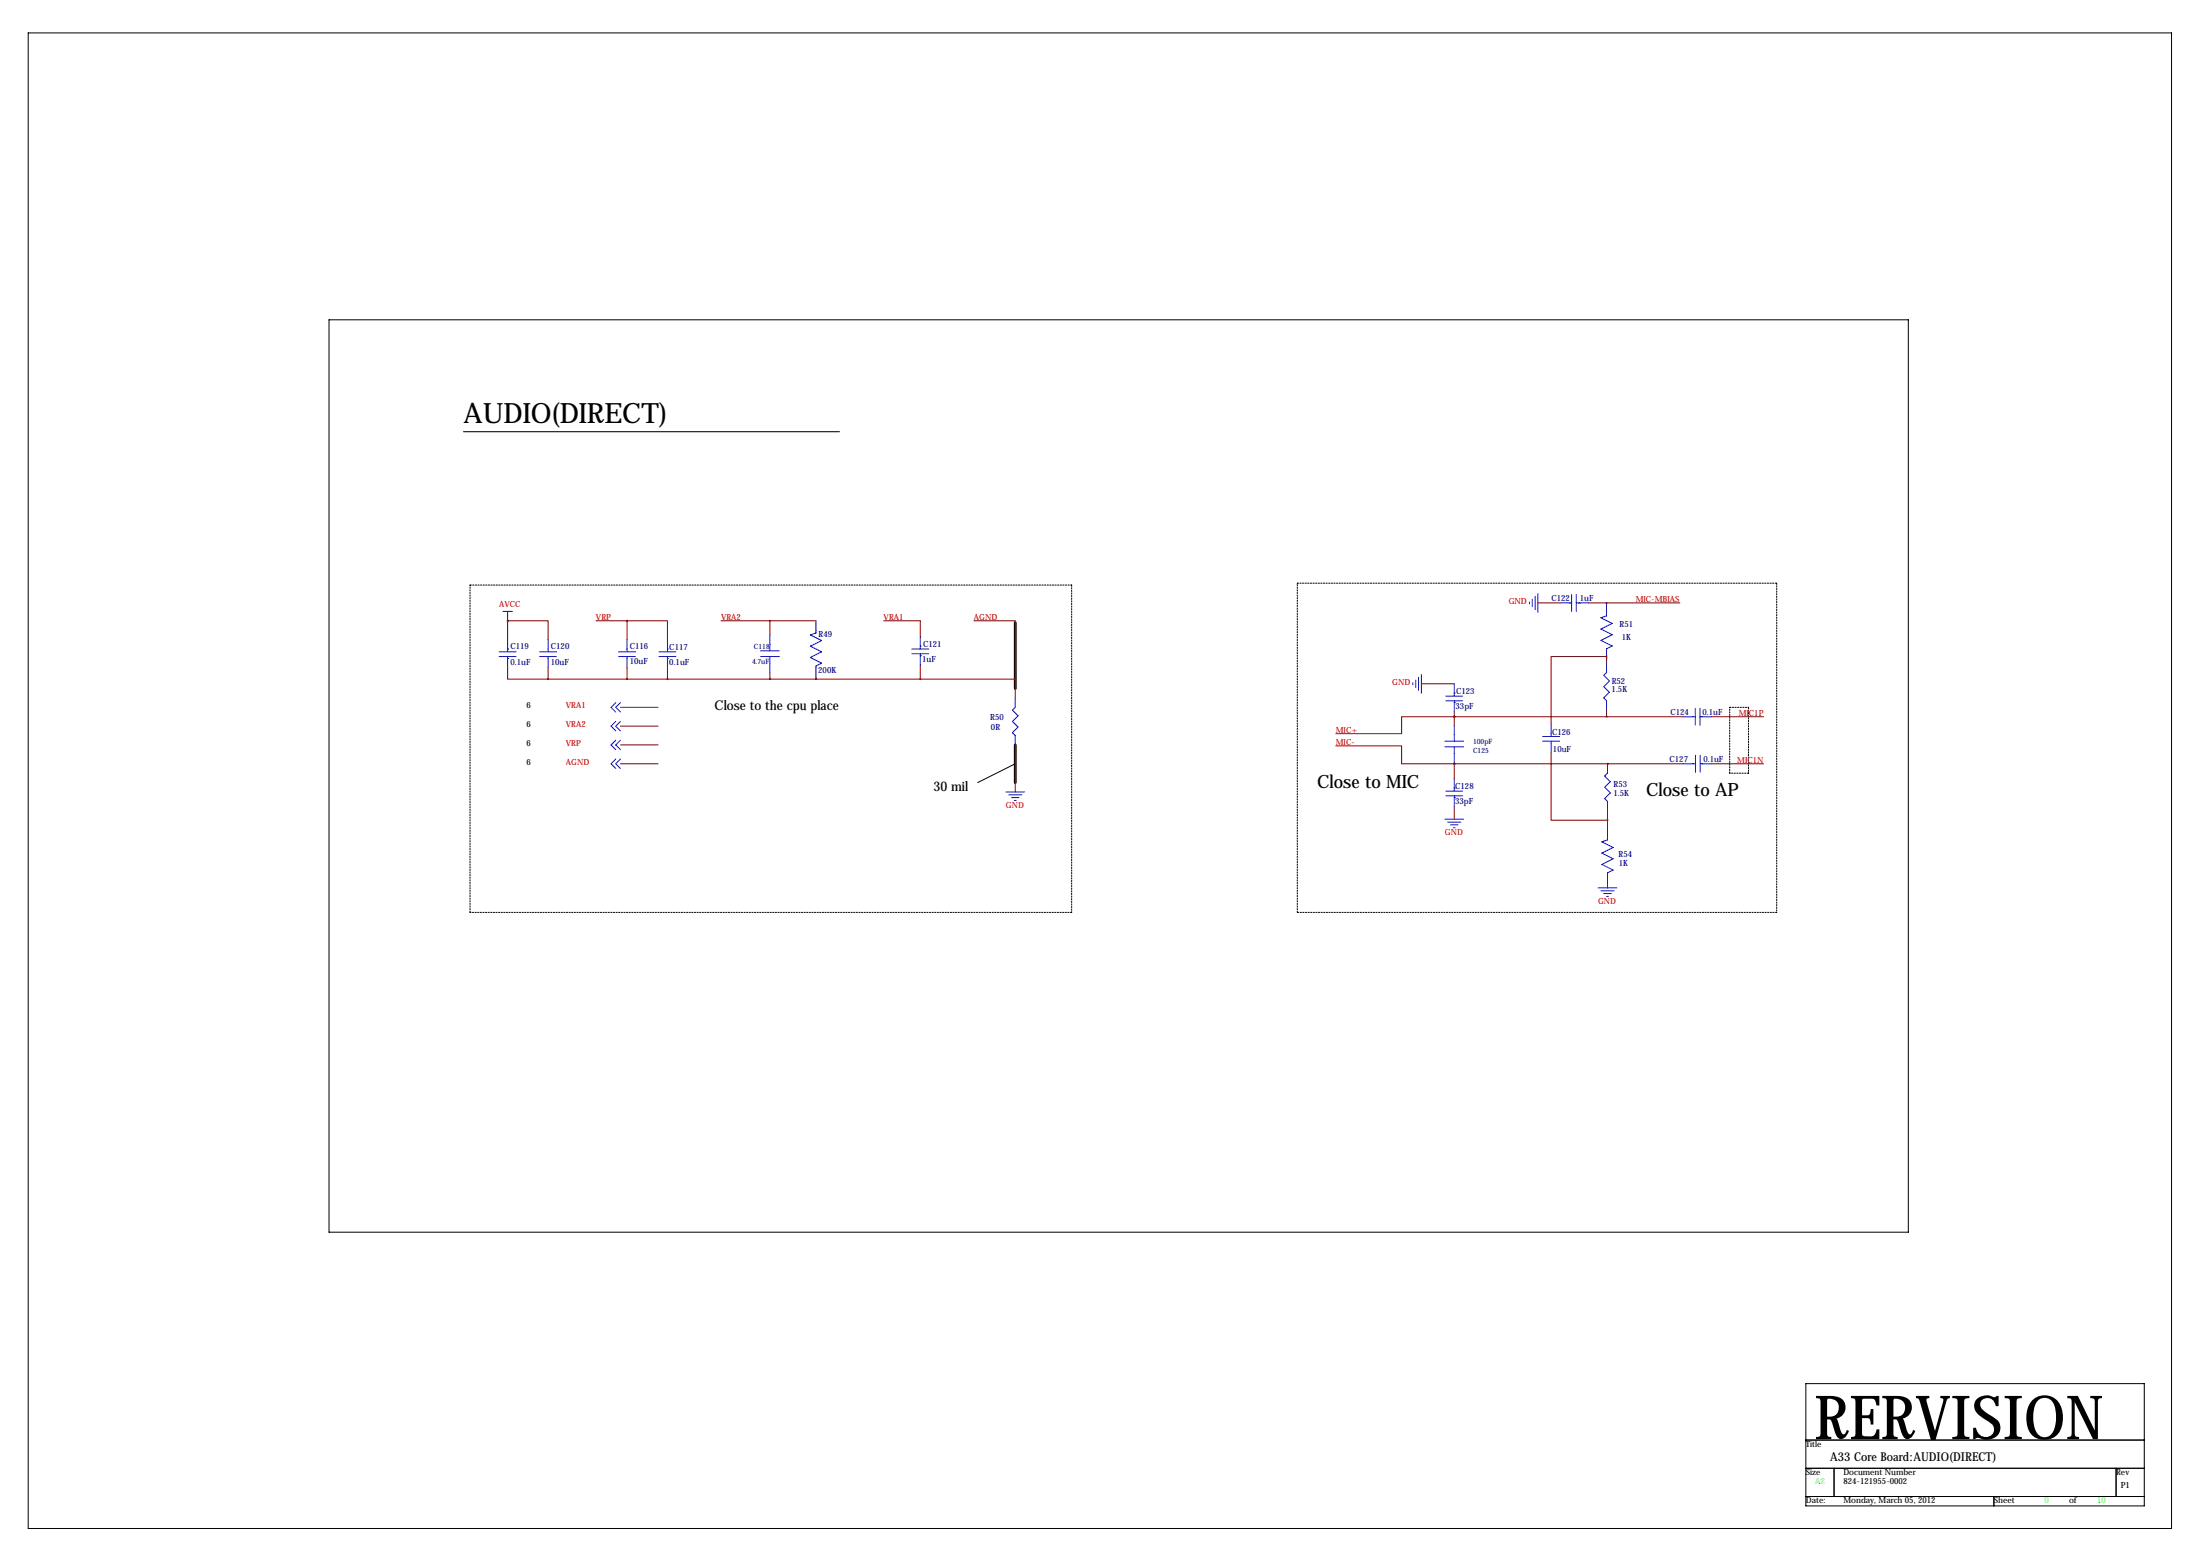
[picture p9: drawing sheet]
<svg xmlns="http://www.w3.org/2000/svg" width="594mm" height="419mm" viewBox="0 0 594 419" stroke-linecap="round" stroke-linejoin="round" font-family="sans-serif">
<path d="M274.3 168.1v17.8M274.3 201.2v10.1" fill="none" stroke="#000" stroke-width=".76"/>
<path d="M7.6 8.9h579.1v403.8h-579.1zM88.9 86.4h426.7v246.3h-426.7zM125.2 116.6h101.6M274.3 206.2l-10.1 5.1M487.9 373.6h91.5v33.1h-91.5zM487.9 388.9h91.5M487.9 396.5h91.5M495.6 396.5v7.6M571.8 396.5v7.6M487.9 404.1h91.5M538.7 404.1v2.6" fill="none" stroke="#000" stroke-width=".27"/>
<path d="M127 158h162.6M289.6 158v88.4M350.5 157.5h129.6M480.1 157.5v88.9M467.4 191h5M472.4 191v17.8M467.4 208.8v-17.8M472.4 208.8h-5M127 246.4v-88.4M289.6 246.4h-162.6M350.5 246.4v-88.9M480.1 246.4h-129.6" fill="none" stroke="#000" stroke-width=".27" stroke-dasharray=".4 .4"/>
<g fill="none" stroke="#00f" stroke-width=".27">
<path d="M134.9 177.3h4.5M134.9 176h4.5M135.9 165.1h2.5M137.2 177.8h.1M137.2 175.3h.1M137.2 165.1v2.5M137.2 172.7v3.3M137.2 177.3v3M145.8 177.3h4.6M145.8 176h4.6M148.1 172.7v3.3M148.1 177.3v3"/>
<path d="M167.1 177.3h4.6M167.1 176h4.6M169.4 172.7v3.3M169.4 177.3v3M178.1 177.3h4.5M178.1 176h4.5M180.3 177.8h.1M180.3 175.3h.1M180.3 172.7v3.3M180.3 177.3v3M205.5 177.3h5.1M205.5 175.8h5.1"/>
<path d="M208 171.4v4.4M208 177.3v4.3M220.5 167.6v3.3l-1.6 .5 3.1 1.6-3.1 1.5 3.1 1.5-3.1 1.5 3.1 1.6-1.5 .7v3.1M246.4 175.3h4.6M246.4 176.5h4.6M248.7 177h.1M248.7 174.5h.1M248.7 172v3.3M248.7 176.5v3.1M413.3 162.6v.5M414 161.8v2M414.8 161v3.6"/>
<path d="M415.5 160.3v5.1M421.6 162.8h3M424.1 162.8h.1M424.6 160.5v4.6M425.9 162.8h3.3M425.9 160.5v4.6M426.7 162.8h.1M434.1 163v3.3l-1.5 .5 3 1.6-3 1.5 3 1.5-3 1.5 3 1.5-1.5 .8v3.1M434.1 179.1v2.5l-.8 .8 1.5 1.5-1.5 1.5 1.5 1.5-1.5 1.6 .8 .7v2.6M166.4 189.7l-1.3 1.3 1.3 1.3M166.4 194.8l-1.3 1.3 1.3 1.3M166.4 199.9l-1.3 1.3 1.3 1.2"/>
<path d="M167.6 189.7l-1.2 1.3 1.2 1.3M167.6 194.8l-1.2 1.3 1.2 1.3M167.6 199.9l-1.2 1.3 1.2 1.2M274.3 188.5v2.5l-.7 .8 1.5 1.5-1.5 1.5 1.5 1.5-1.5 1.6 .7 .7v2.6M381.8 184.4v.5M382.5 183.6v2.1M383.3 182.9v3.5M384 182.1v5.1M390.7 188h4.5M390.7 189.2h4.5M392.9 189.7h.1M392.9 187.2h.1"/>
<path d="M392.9 184.7v3.3M392.9 189.2v3.1M392.9 195.8v4.4M416.8 198.9h4.6M419.1 195.6v3.3M454.8 193.5h3.3M457.3 193.5h.1M458.1 191.3v4.5M459.3 193.5h3.1M459.3 191.3v4.5M459.8 193.5h.1M166.4 205l-1.3 1.2 1.3 1.3"/>
<path d="M167.6 205l-1.2 1.2 1.2 1.3M271.8 213.9h5.1M272.5 214.6h3.6M273.3 215.4h2M274.1 216.2h.5M390.4 200.2h5.1M390.4 201.7h5.1M390.7 213.6h4.5M390.7 214.9h4.5M392.9 215.4h.1M392.9 212.9h.1M392.9 201.7v4.3"/>
<path d="M392.9 210.3v3.3M392.9 214.9v3M416.8 200.2h4.6M419.1 200.2v3M434.3 206.2v2.6l-.7 .7 1.5 1.6-1.5 1.5 1.5 1.5-1.5 1.5 .7 .8v2.5M454.8 206.2h3.3M457.4 206.2h.1M458.1 204v4.5M459.4 206.2h3M459.4 204v4.5M459.9 206.2h.1M390.4 221.2h5.1"/>
<path d="M391.2 222h3.5M391.9 222.8h2.1M392.7 223.5h.5M431.8 239.8h5.1M434.3 223.5v3.3l-1.5 .5 3.1 1.6-3.1 1.5 3.1 1.5-3.1 1.5 3.1 1.5-1.6 .8v3.1M432.6 240.5h3.5M433.3 241.3h2.1M434.1 242.1h.5"/>
</g>
<g fill="none" stroke="#800000" stroke-width=".27">
<path d="M137.2 167.6h10.9v5.1M137.2 167.6h.1M137.2 167.6v5.1M161 167.6h8.4M169.4 167.6h10.9v5.1M169.4 167.6v5.1M194.8 167.6h25.7M208 167.6v3.8M238.8 167.6h9.9v4.4M248.7 179.6v3.8M263.1 167.6h11.2v15.8M415.5 162.8h6.1"/>
<path d="M429.2 162.8h24.7M434.1 179.1v-1.8h-15v18.3M434.1 162.8v.2M137.2 180.3v3.1h10.9M148.1 183.4h126.2M148.1 180.3v3.1M167.6 196.1h10.2M167.6 191h10.2M169.4 180.3v3.1M180.3 180.3v3.1M208 181.6v1.8M220.5 182.9v.5"/>
<path d="M274.3 183.4v5.1M384 184.7h8.9M392.9 193.5h-14.2v4.6h-17.8M392.9 193.5h.1M392.9 192.3v3.5M392.9 193.5h61.9M434.1 191.8v1.7M462.4 193.5h14.1M167.6 206.2h10.2M167.6 201.2h10.2M274.3 201.2v12.7M360.9 201.4h17.8v4.8h14.2"/>
<path d="M392.9 206.2h.1M392.9 206.2h61.9M392.9 206v4.3M392.9 217.9v3.3M419.1 203.2v18.3h15.2M434.3 206.2h.1M434.3 218.9v4.6M462.4 206.2h14.1M434.3 238.8v1"/>
</g>
<path d="M180.3 183.4a.05 .05 0 0 0 .1 0 .05 .05 0 0 0-.1 0zM434.3 221.5a.05 .05 0 0 0 .1 0 .05 .05 0 0 0-.1 0zM392.9 206.2a.05 .05 0 0 0 .1 0 .05 .05 0 0 0-.1 0zM434.3 206.2a.05 .05 0 0 0 .1 0 .05 .05 0 0 0-.1 0zM392.9 193.5a.05 .05 0 0 0 .1 0 .05 .05 0 0 0-.1 0zM392.9 206.2a.05 .05 0 0 0 .1 0 .05 .05 0 0 0-.1 0zM392.9 193.5a.05 .05 0 0 0 .1 0 .05 .05 0 0 0-.1 0zM137.1 167.6a.05 .05 0 0 0 .1 0 .05 .05 0 0 0-.1 0zM248.6 183.4a.05 .05 0 0 0 .1 0 .05 .05 0 0 0-.1 0z" fill="#800000" stroke="#800000" stroke-width=".51"/>
<text font-size="16.5" x="490.2" y="388.6">RERVISION</text>
<text font-size="7.6" x="125.2" y="114.3">AUDIO(DIRECT)</text>
<g font-size="4.9">
<text x="355.9" y="212.9">Close to MIC</text>
<text x="444.8" y="214.9">Close to AP</text>
</g>
<g font-size="3.6">
<text x="193" y="191.8">Close to the cpu place</text>
<text x="252.2" y="213.6">30 mil</text>
</g>
<text font-size="3.3" x="494.5" y="394.5">A33 Core Board:AUDIO(DIRECT)</text>
<g font-size="2.3" fill="#f00">
<text x="134.9" y="163.8">AVCC</text>
<text x="161" y="167.4">VRP</text>
<text x="194.8" y="167.4">VRA2</text>
<text x="238.8" y="167.4">VRA1</text>
<text x="263.1" y="167.4">AGND</text>
<text x="407.7" y="163.1">GND</text>
<text x="442" y="162.6">MIC-MBIAS</text>
<text x="376.2" y="184.9">GND</text>
<text x="152.9" y="191.3">VRA1</text>
<text x="152.9" y="196.3">VRA2</text>
<text x="360.9" y="197.9">MIC+</text>
<text x="469.8" y="193.3">MIC1P</text>
<text x="152.9" y="201.4">VRP</text>
<text x="360.9" y="201.2">MIC-</text>
<text x="152.9" y="206.5">AGND</text>
<text x="469.4" y="206">MIC1N</text>
<text x="271.8" y="218.2">GND</text>
<text x="390.4" y="225.6">GND</text>
<text x="431.8" y="244.1">GND</text>
</g>
<g font-size="2.3" fill="#000080">
<text x="419.2" y="162.2">C122</text>
<text x="426.8" y="162.3">1uF</text>
<text x="221.2" y="171.9">R49</text>
<text x="437.6" y="169.4">R51</text>
<text x="438.2" y="172.7">1K</text>
<text x="137.9" y="175.2">C119</text>
<text x="137.9" y="179.6">0.1uF</text>
<text x="148.8" y="175.2">C120</text>
<text x="148.8" y="179.5">10uF</text>
<text x="170.2" y="175.2">C116</text>
<text x="170.2" y="179.3">10uF</text>
<text x="180.8" y="175.4">C117</text>
<text x="180.8" y="179.6">0.1uF</text>
<text x="249.2" y="178.8">1uF</text>
<text x="249.4" y="174.7">C121</text>
<text x="221.1" y="181.9">200K</text>
<text x="435.5" y="184.6">R52</text>
<text x="393.3" y="191.6">33pF</text>
<text x="393.4" y="187.4">C123</text>
<text x="435.5" y="186.9">1.5K</text>
<text x="267.6" y="194.5">R50</text>
<text x="267.8" y="197">0R</text>
<text x="451.4" y="193">C124</text>
<text x="460" y="193">0.1uF</text>
<text x="419.4" y="198.6">C126</text>
<text x="419.6" y="203.1">10uF</text>
<text x="451.1" y="205.7">C127</text>
<text x="460.2" y="205.7">0.1uF</text>
<text x="393.2" y="213.2">C128</text>
<text x="436" y="214.8">1.5K</text>
<text x="436" y="212.5">R53</text>
<text x="393.2" y="217">33pF</text>
<text x="437.3" y="231.3">R54</text>
<text x="437.4" y="233.9">1K</text>
</g>
<g font-size="2.3">
<text x="142.2" y="191.3">6</text>
<text x="142.2" y="196.3">6</text>
<text x="142.2" y="201.4">6</text>
<text x="142.2" y="206.5">6</text>
<text x="487.9" y="390.7">Title</text>
<text x="487.9" y="398.3">Size</text>
<text x="498.1" y="398.3">Document Number</text>
<text x="498.1" y="400.8">824-121955-0002</text>
<text x="571.8" y="398.3">Rev</text>
<text x="573" y="401.8">P1</text>
<text x="487.9" y="405.9">Date:</text>
<text x="498.1" y="405.9">Monday, March 05, 2012</text>
<text x="538.7" y="405.9">Sheet</text>
<text x="559.1" y="405.9">of</text>
</g>
<g font-size="2.3" fill="#0f0">
<text x="490.5" y="400.8">A2</text>
<text x="552.5" y="405.9">9</text>
<text x="566.7" y="405.9">10</text>
</g>
<g font-size="2" fill="#000080">
<text x="203.2" y="179.3">4.7uF</text>
<text x="203.7" y="175.2">C118</text>
<text x="398" y="203.4">C125</text>
<text x="398" y="200.9">100pF</text>
</g>
</svg>
